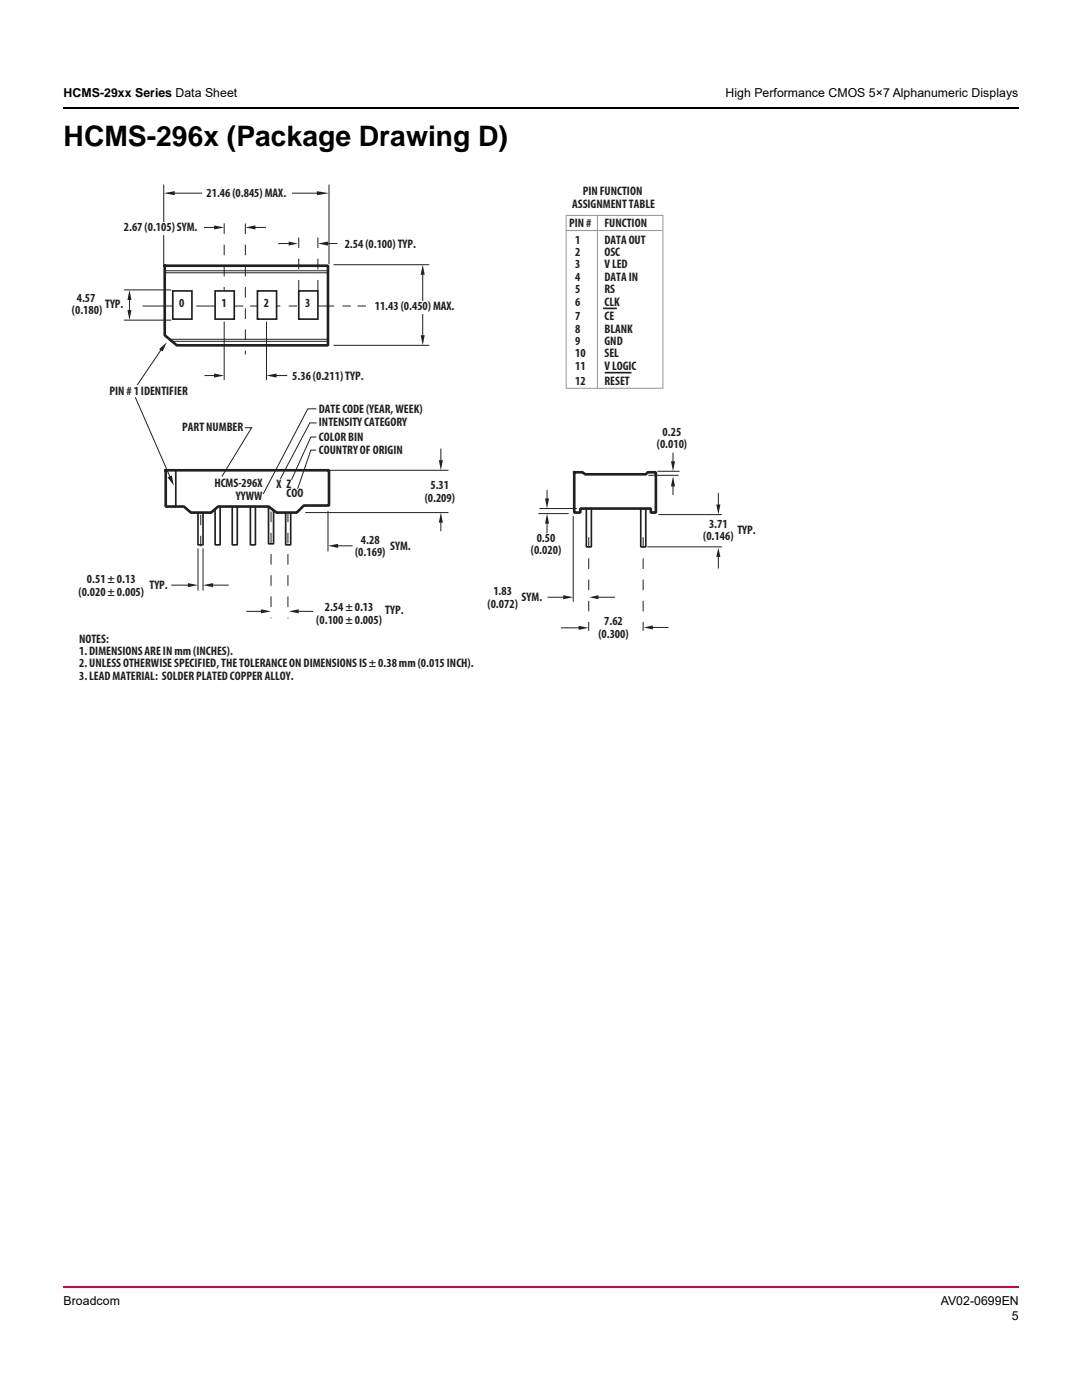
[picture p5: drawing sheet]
<svg xmlns="http://www.w3.org/2000/svg" width="216mm" height="279mm" viewBox="0 0 216 279" stroke-linecap="round" stroke-linejoin="round" font-family="sans-serif">
<path d="M12.5 256.7h.2v.3h-.2z" fill="#cc092f"/>
<path d="M12.7 256.9h190.7" fill="none" stroke="#cc092f" stroke-width=".36"/>
<path d="M12.5 21.4h.2v.4h-.2z" fill="#000"/>
<path d="M12.7 21.6h190.7" fill="none" stroke="#000" stroke-width=".36"/>
<path d="M13 34.6h139.8v103.7h-139.8z" fill="#fff"/>
<path d="M39.5 101.1v7.6h1v-7.6M42.9 101.1v7.6h1v-7.6M46.3 101.1v7.6h1v-7.6M50 101.1v7.6h1v-7.6M53.6 100.9v7.6h1v-7.6M57 101.1v7.6h1v-7.6" fill="none" stroke="#231f20" stroke-width=".34"/>
<path d="M61.4 93.9h28M61 102.3h28.4M65.4 102.1v7.8" fill="none" stroke="#231f20" stroke-width=".2"/>
<path d="M40.5 116.8l2-.4v.8z" fill="#231f20"/>
<path d="M42.5 116.8h3" fill="none" stroke="#231f20" stroke-width=".2"/>
<path d="M37.5 116.4l2 .4-2 .4z" fill="#231f20"/>
<path d="M34.3 116.8h3.2" fill="none" stroke="#231f20" stroke-width=".2"/>
<path d="M57.6 122l2-.4v.8z" fill="#231f20"/>
<path d="M59.6 122h2.8" fill="none" stroke="#231f20" stroke-width=".2"/>
<path d="M52.1 121.6l2 .4-2 .4z" fill="#231f20"/>
<path d="M49.3 122h2.8" fill="none" stroke="#231f20" stroke-width=".2"/>
<path d="M65.4 108.9l2.1-.4v.8z" fill="#231f20"/>
<path d="M67.5 108.9h2.8" fill="none" stroke="#231f20" stroke-width=".2"/>
<path d="M87.6 91.8h.8l-.4 2.1z" fill="#231f20"/>
<path d="M88 89.6v2.4" fill="none" stroke="#231f20" stroke-width=".2"/>
<path d="M88 102.3l.4 2h-.8z" fill="#231f20"/>
<path d="M129.5 94.9h5.8M131.3 94.1h4.2M39.5 109.5v8.3M40.5 109.5v8.3M88 104.3v1.6M114.4 103.1v16.9" fill="none" stroke="#231f20" stroke-width=".2"/>
<path d="M40.1 102.7v8.2M54.1 102.1v21.3M57.5 102.1v21.3" fill="none" stroke="#231f20" stroke-width=".2" stroke-dasharray="2.1 2.1" stroke-linecap="butt"/>
<path d="M117 101.5v7.6h1v-7.6M127.9 101.5v7.6h1v-7.6" fill="none" stroke="#231f20" stroke-width=".34"/>
<path d="M114.6 94.3h1.6l.6 .4h12.1l.4-.4h1.6v8h-1v-.8h-14.1v.8h-1.2z" fill="none" stroke="#231f20" stroke-width=".53"/>
<path d="M133.9 92h.8l-.4 2.1z" fill="#231f20"/>
<path d="M134.3 90.4v1.6" fill="none" stroke="#231f20" stroke-width=".2"/>
<path d="M134.3 95.1l.4 2h-.8z" fill="#231f20"/>
<path d="M134.3 96.9v1.8" fill="none" stroke="#231f20" stroke-width=".2"/>
<path d="M128.3 107.2v18.7" fill="none" stroke="#231f20" stroke-width=".2" stroke-dasharray="2.1 2.1" stroke-linecap="butt"/>
<path d="M117.6 119.2l1.8-.4v.8z" fill="#231f20"/>
<path d="M119.4 119.2h3.2" fill="none" stroke="#231f20" stroke-width=".2"/>
<path d="M112.4 118.8l2 .4-2 .4z" fill="#231f20"/>
<path d="M109.4 119.2h3M129.3 109.1h14.6M131.5 102.7h12.4" fill="none" stroke="#231f20" stroke-width=".2"/>
<path d="M142.9 100.7h.8l-.4 2z" fill="#231f20"/>
<path d="M143.3 98.5v2.2" fill="none" stroke="#231f20" stroke-width=".2"/>
<path d="M143.3 109.3l.4 1.8h-.8z" fill="#231f20"/>
<path d="M143.3 111.1v2.3" fill="none" stroke="#231f20" stroke-width=".2"/>
<path d="M117.5 107.2v18.7" fill="none" stroke="#231f20" stroke-width=".2" stroke-dasharray="2.1 2.1" stroke-linecap="butt"/>
<path d="M42.7 45l2 .4-2 .4z" fill="#231f20"/>
<path d="M32.7 36.9v15.7M40.7 45.4h2M66.7 52.8h18.9M66.7 68.9h18.9" fill="none" stroke="#231f20" stroke-width=".2"/>
<path d="M63.4 47.4v11.5" fill="none" stroke="#231f20" stroke-width=".2" stroke-dasharray="2.1 2.1" stroke-linecap="butt"/>
<path d="M28.4 61.1h47.7" fill="none" stroke="#231f20" stroke-width=".2" stroke-dasharray="6 1.7 1.7 1.3" stroke-linecap="butt"/>
<g fill="#231f20">
<path d="M84.3 52.8l.5 2h-.9z"/>
<path d="M83.9 66.9h.9l-.5 2z"/>
</g>
<path d="M84.3 54.8v12.3" fill="none" stroke="#231f20" stroke-width=".2"/>
<g fill="#231f20">
<path d="M25.8 57.9l.4 2h-.8z"/>
<path d="M25.4 61.9h.8l-.4 2z"/>
</g>
<path d="M25.8 59.9v2" fill="none" stroke="#231f20" stroke-width=".2"/>
<path d="M44.7 44.6v14.3M49 44.6v26.1" fill="none" stroke="#231f20" stroke-width=".2" stroke-dasharray="2.1 2.1" stroke-linecap="butt"/>
<path d="M53.2 75l2-.5v.9z" fill="#231f20"/>
<path d="M55.2 75h2" fill="none" stroke="#231f20" stroke-width=".2"/>
<path d="M42.7 74.5l2 .5-2 .4z" fill="#231f20"/>
<path d="M33.1 54h32.1M33.1 54.4h32.1M34.1 67.7h31.3M34.1 68.1h31.3M40.9 75h1.8" fill="none" stroke="#231f20" stroke-width=".2"/>
<path d="M34.5 58.1h3.8v5.6h-3.8z" fill="#fff"/>
<path d="M34.5 58.1h3.8v5.6h-3.8z" fill="none" stroke="#231f20" stroke-width=".34"/>
<path d="M59.6 58.1h3.8v5.6h-3.8z" fill="#fff"/>
<path d="M59.6 58.1h3.8v5.6h-3.8z" fill="none" stroke="#231f20" stroke-width=".34"/>
<path d="M51.4 58.1h3.8v5.6h-3.8z" fill="#fff"/>
<path d="M51.4 58.1h3.8v5.6h-3.8z" fill="none" stroke="#231f20" stroke-width=".34"/>
<path d="M42.9 58.1h3.8v5.6h-3.8z" fill="#fff"/>
<path d="M42.9 58.1h3.8v5.6h-3.8z" fill="none" stroke="#231f20" stroke-width=".34"/>
<g fill="#fff">
<path d="M60.8 59.5h1.4v2.4h-1.4z"/>
<path d="M52.6 59.5h1.4v2.4h-1.4z"/>
<path d="M44.1 59.5h1.4v2.4h-1.4z"/>
<path d="M35.7 59.5h1.4v2.4h-1.4z"/>
</g>
<path d="M65.6 36.9v15.7M24.8 57.9h9.3M24.8 63.9h9.3M44.7 64.3v11.5M53.2 64.3v11.5" fill="none" stroke="#231f20" stroke-width=".2"/>
<path d="M49 45.4l2-.4v.8z" fill="#231f20"/>
<path d="M51 45.4h2" fill="none" stroke="#231f20" stroke-width=".2"/>
<path d="M31.8 69.7l1.5-1.4-.8 1.8z" fill="#231f20"/>
<path d="M32.1 69.9l-4.7 6.9" fill="none" stroke="#231f20" stroke-width=".2"/>
<g fill="#fff">
<path d="M23.8 44.4h16.9v2.4h-16.9z"/>
<path d="M73.1 60.1h19.5v2.4h-19.5z"/>
</g>
<path d="M128.5 125.2l1.8-.4v.8z" fill="#231f20"/>
<path d="M130.3 125.2h3" fill="none" stroke="#231f20" stroke-width=".2"/>
<path d="M115.5 124.9l2 .4-2 .4z" fill="#231f20"/>
<path d="M112 125.3h3.5" fill="none" stroke="#231f20" stroke-width=".2"/>
<path d="M33.1 93.9h32.5v7h-5l-1.4 1.4h-4l-1.6-1.2h-10.1l-1.4 1.2h-4l-1.4-1.2h-3.6z" fill="#fff"/>
<path d="M32.9 53h32.5v15.9h-30.1l-2.4-2zM33.1 93.9h32.5v7h-5l-1.4 1.4h-4l-1.6-1.2h-10.1l-1.4 1.2h-4l-1.4-1.2h-3.6z" fill="none" stroke="#231f20" stroke-width=".53"/>
<path d="M35.1 93.9v7.2" fill="none" stroke="#231f20" stroke-width=".34"/>
<path d="M49 85.4h1.2l-5.9 9.6M63 89.8h-1l-2.6 7.7M63 81.6h-1.6l-8.8 16.9M63 87.2h-1l-3.8 8.5M63.1 84.4h-1.3l-5.8 11.1" fill="none" stroke="#231f20" stroke-width=".2"/>
<path d="M59.6 47.4v11.5" fill="none" stroke="#231f20" stroke-width=".2" stroke-dasharray="2.1 2.1" stroke-linecap="butt"/>
<path d="M63.4 48.6l2-.4v.8z" fill="#231f20"/>
<path d="M65.4 48.6h1.9" fill="none" stroke="#231f20" stroke-width=".2"/>
<g fill="#231f20">
<path d="M32.7 38.6l2.2-.4v.8z"/>
<path d="M63.2 38.2l2.4 .4-2.4 .4z"/>
</g>
<path d="M34.9 38.6h28.3" fill="none" stroke="#231f20" stroke-width=".2"/>
<path d="M40.3 37.5h17.9v2.5h-17.9z" fill="#fff"/>
<path d="M57.6 48.2l1.8 .4-1.8 .4z" fill="#231f20"/>
<path d="M55.6 48.6h2M107.5 102.5h5.9M107.7 101.5h7.3" fill="none" stroke="#231f20" stroke-width=".2"/>
<path d="M108.8 99.5h.8l-.4 2z" fill="#231f20"/>
<path d="M109.2 97.9v1.6" fill="none" stroke="#231f20" stroke-width=".2"/>
<path d="M109.2 102.5l.4 2h-.8z" fill="#231f20"/>
<path d="M109.2 104.5v1.8" fill="none" stroke="#231f20" stroke-width=".2"/>
<path d="M113 46h19.1M113 43h19.3v34.5h-19.3zM119.2 43v34.5" fill="none" stroke="#939598" stroke-width=".2"/>
<path d="M120.5 61.5h2.4M120.8 74.4h5" fill="none" stroke="#231f20" stroke-width=".34"/>
<path d="M33.4 95.3l.9-.4 .4 2z" fill="#231f20"/>
<path d="M27 79.4l6.9 15.7" fill="none" stroke="#231f20" stroke-width=".2"/>
<text font-size="5.6" x="12.7" y="29.2">HCMS-296x (Package Drawing D)</text>
<g font-size="2.5">
<text x="12.7" y="19.4">HCMS-29xx Series Data Sheet</text>
<text x="144.8" y="19.4">High Performance CMOS 5×7 Alphanumeric Displays</text>
<text x="12.7" y="260.3">Broadcom</text>
<text x="187.7" y="260.3">AV02-0699EN</text>
<text x="201.9" y="263.5">5</text>
</g>
<g font-size="2.5" fill="#231f20">
<text x="41.2" y="39.4">21.46 (0.845) MAX.</text>
<text x="114.2" y="41.4">ASSIGNMENT TABLE</text>
<text x="116.3" y="39">PIN FUNCTION</text>
<text x="24.7" y="46.2">2.67 (0.105) SYM.</text>
<text x="113.6" y="45.2">PIN #</text>
<text x="120.6" y="45.2">FUNCTION</text>
<text x="68.8" y="49.4">2.54 (0.100) TYP.</text>
<text x="114.8" y="48.6">1</text>
<text x="114.8" y="51.1">2</text>
<text x="114.8" y="53.6">3</text>
<text x="120.6" y="48.6">DATA OUT</text>
<text x="120.6" y="51.1">OSC</text>
<text x="120.6" y="53.6">V LED</text>
<text x="114.8" y="56">4</text>
<text x="114.8" y="58.5">5</text>
<text x="120.6" y="56">DATA IN</text>
<text x="120.6" y="58.5">RS</text>
<text x="14.4" y="62.7">(0.180)</text>
<text x="15.3" y="60.3">4.57</text>
<text x="21" y="61.5">TYP.</text>
<text x="35.8" y="61.3">0</text>
<text x="44.2" y="61.3">1</text>
<text x="52.7" y="61.3">2</text>
<text x="60.9" y="61.3">3</text>
<text x="74.8" y="61.9">11.43 (0.450) MAX.</text>
<text x="114.8" y="61">6</text>
<text x="114.8" y="63.9">7</text>
<text x="120.6" y="61">CLK</text>
<text x="120.6" y="63.9">CE</text>
<text x="114.8" y="66.4">8</text>
<text x="114.8" y="68.9">9</text>
<text x="114.8" y="71.3">10</text>
<text x="120.6" y="66.4">BLANK</text>
<text x="120.6" y="68.9">GND</text>
<text x="120.6" y="71.3">SEL</text>
<text x="58.3" y="75.8">5.36 (0.211) TYP.</text>
<text x="114.8" y="73.8">11</text>
<text x="114.8" y="76.8">12</text>
<text x="120.6" y="73.8">V LOGIC</text>
<text x="120.6" y="76.8">RESET</text>
<text x="21.8" y="78.8">PIN # 1 IDENTIFIER</text>
<text x="63.6" y="82.3">DATE CODE (YEAR, WEEK)</text>
<text x="36.4" y="86.1">PART NUMBER</text>
<text x="63.6" y="85.1">INTENSITY CATEGORY</text>
<text x="63.6" y="88">COLOR BIN</text>
<text x="131.1" y="89.5">(0.010)</text>
<text x="132.2" y="87">0.25</text>
<text x="63.6" y="90.6">COUNTRY OF ORIGIN</text>
<text x="42.8" y="97.3">HCMS-296X</text>
<text x="47" y="99.7">YYWW</text>
<text x="55.2" y="97.5">X Z</text>
<text x="57.2" y="99.3">COO</text>
<text x="84.7" y="100.1">(0.209)</text>
<text x="85.9" y="97.7">5.31</text>
<text x="140.3" y="107.8">(0.146)</text>
<text x="141.5" y="105.3">3.71</text>
<text x="147.1" y="106.5">TYP.</text>
<text x="70.9" y="111">(0.169)</text>
<text x="72" y="108.5">4.28</text>
<text x="77.9" y="109.7">SYM.</text>
<text x="105.9" y="110.6">(0.020)</text>
<text x="107.1" y="108.1">0.50</text>
<text x="15.7" y="118.8">(0.020 ± 0.005)</text>
<text x="17.4" y="116.4">0.51 ± 0.13</text>
<text x="29.8" y="117.6">TYP.</text>
<text x="98.4" y="118.8">1.83</text>
<text x="104.1" y="120">SYM.</text>
<text x="63.1" y="124.5">(0.100 ± 0.005)</text>
<text x="64.8" y="122">2.54 ± 0.13</text>
<text x="76.9" y="122.6">TYP.</text>
<text x="97.3" y="121.3">(0.072)</text>
<text x="120.6" y="124.8">7.62</text>
<text x="15.8" y="128.2">NOTES:</text>
<text x="15.8" y="130.7">1. DIMENSIONS ARE IN mm (INCHES).</text>
<text x="119.4" y="127.3">(0.300)</text>
<text x="15.8" y="133.2">2. UNLESS OTHERWISE SPECIFIED, THE TOLERANCE ON DIMENSIONS IS ± 0.38 mm (0.015 INCH).</text>
<text x="15.8" y="135.6">3. LEAD MATERIAL: SOLDER PLATED COPPER ALLOY.</text>
</g>
</svg>
